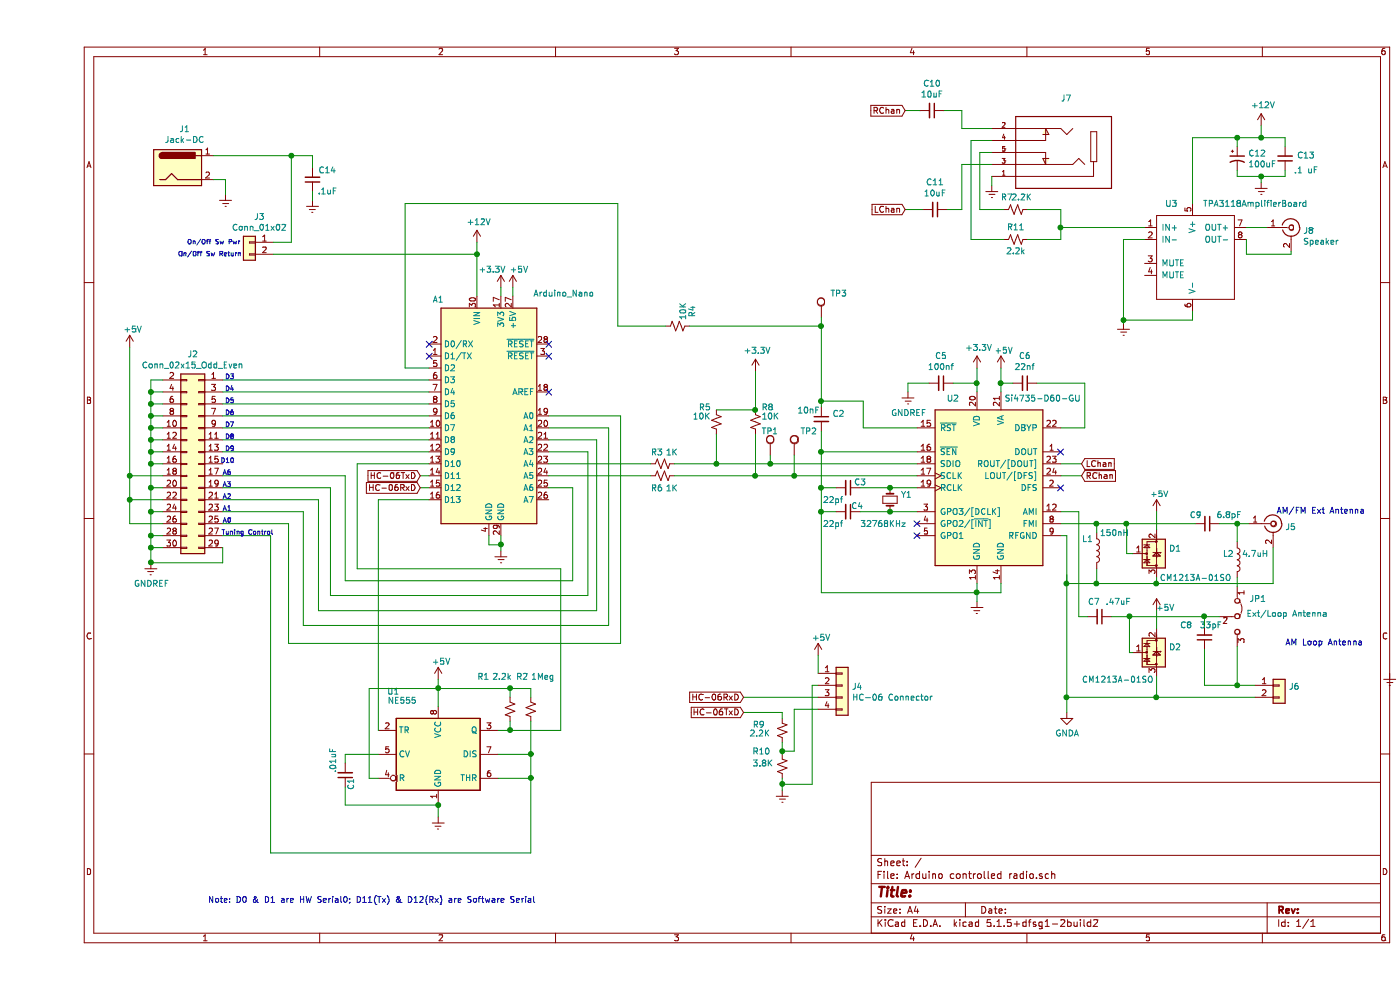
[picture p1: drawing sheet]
EESchema Schematic File Version 4
EELAYER 30 0
EELAYER END
$Descr A4 11693 8268
encoding utf-8
Sheet 1 1
Title ""
Date ""
Rev ""
Comp ""
Comment1 ""
Comment2 ""
Comment3 ""
Comment4 ""
$EndDescr
$Comp
L MCU_Module:Arduino_Nano_v3.x A1
U 1 1
P 3775 3475
F 0 "A1" H 3350 4450 50  0000 C CNN
F 1 "Arduino_Nano" H 4400 4500 50  0000 C CNN
F 2 "Module:Arduino_Nano" H 3775 3475 50  0001 C CIN
F 3 "http://www.mouser.com/pdfdocs/Gravitech_Arduino_Nano3_0.pdf" H 3775 3475 50  0001 C CNN
	1    3775 3475
	1    0    0    -1  
$EndComp
$Comp
L power:GNDREF #PWR08
U 1 1
P 3875 4600
F 0 "#PWR08" H 3875 4350 50  0001 C CNN
F 1 "GNDREF" H 3880 4427 50  0001 C CNN
F 2 "" H 3875 4600 50  0001 C CNN
F 3 "" H 3875 4600 50  0001 C CNN
	1    3875 4600
	1    0    0    -1  
$EndComp
Wire Wire Line
	3875 4475 3875 4550
Wire Wire Line
	3775 4475 3775 4550
Wire Wire Line
	3775 4550 3875 4550
Connection ~ 3875 4550
Wire Wire Line
	3875 4550 3875 4600
Text Notes 1975 4475 2    39   ~ 0
Tuning Control
$Comp
L power:GNDREF #PWR014
U 1 1
P 6225 6600
F 0 "#PWR014" H 6225 6350 50  0001 C CNN
F 1 "GNDREF" H 6230 6427 50  0001 C CNN
F 2 "" H 6225 6600 50  0001 C CNN
F 3 "" H 6225 6600 50  0001 C CNN
	1    6225 6600
	1    0    0    -1  
$EndComp
Wire Wire Line
	4475 4075 4275 4075
$Comp
L power:GNDREF #PWR03
U 1 1
P 1575 1625
F 0 "#PWR03" H 1575 1375 50  0001 C CNN
F 1 "GNDREF" H 1580 1452 50  0001 C CNN
F 2 "" H 1575 1625 50  0001 C CNN
F 3 "" H 1575 1625 50  0001 C CNN
	1    1575 1625
	1    0    0    -1  
$EndComp
Wire Wire Line
	1475 1500 1575 1500
NoConn ~ 4275 2875
NoConn ~ 4275 3275
NoConn ~ 4275 2975
$Comp
L Connector:Jack-DC J1
U 1 1
P 1175 1400
F 0 "J1" H 1232 1725 50  0000 C CNN
F 1 "Jack-DC" H 1232 1634 50  0000 C CNN
F 2 "Arduino controlled radio:CUI_PJ-202B" H 1225 1360 50  0001 C CNN
F 3 "~" H 1225 1360 50  0001 C CNN
	1    1175 1400
	1    0    0    -1  
$EndComp
Wire Wire Line
	4275 3675 4675 3675
Text Notes 1250 2050 0    39   ~ 0
On/Off Sw Pwr\n
Text Notes 1175 2150 0    39   ~ 0
On/Off Sw Return
Text Notes 1650 3575 2    39   ~ 0
D7
Text Notes 1650 3675 2    39   ~ 0
D8
Text Notes 1650 3775 2    39   ~ 0
D9
Text Notes 1650 3875 2    39   ~ 0
D10
Wire Wire Line
	1575 1500 1575 1625
Wire Wire Line
	4275 3575 4775 3575
Wire Wire Line
	2125 1300 2125 2025
Wire Wire Line
	1475 1300 2125 1300
Wire Wire Line
	1975 2025 2125 2025
Text Notes 1650 3475 2    39   ~ 0
D6
Text Notes 1650 3175 2    39   ~ 0
D3
Text Notes 1650 3275 2    39   ~ 0
D4
Text Notes 1650 3375 2    39   ~ 0
D5
Text Notes 1625 4375 2    39   ~ 0
A0
Text Notes 1625 4075 2    39   ~ 0
A3
Text Notes 1625 4175 2    39   ~ 0
A2
Text Notes 1625 4275 2    39   ~ 0
A1
Wire Wire Line
	4275 3475 4875 3475
$Comp
L Connector_Generic:Conn_01x02 J3
U 1 1
P 1775 2025
F 0 "J3" H 1693 2242 50  0000 C CNN
F 1 "Conn_01x02" H 1693 2151 50  0000 C CNN
F 2 "Connector_PinHeader_2.54mm:PinHeader_1x02_P2.54mm_Vertical" H 1775 2025 50  0001 C CNN
F 3 "~" H 1775 2025 50  0001 C CNN
	1    1775 2025
	-1   0    0    -1  
$EndComp
Text Notes 1425 7550 0    50   ~ 0
Note: D0 & D1 are HW Serial0; D11(Tx) & D12(Rx) are Software Serial
$Comp
L Connector_Generic:Conn_01x04 J4
U 1 1
P 6725 5725
F 0 "J4" H 6805 5717 50  0000 L CNN
F 1 "HC-06 Connector" H 6805 5626 50  0000 L CNN
F 2 "Connector_PinSocket_2.54mm:PinSocket_1x04_P2.54mm_Vertical" H 6725 5725 50  0001 C CNN
F 3 "~" H 6725 5725 50  0001 C CNN
	1    6725 5725
	1    0    0    -1  
$EndComp
Wire Wire Line
	8550 4475 8600 4475
Wire Wire Line
	8600 4875 8850 4875
$Comp
L RF_AM_FM:Si4735-D60-GU U2
U 1 1
P 7950 4075
F 0 "U2" H 7650 4825 50  0000 C CNN
F 1 "Si4735-D60-GU" H 8400 4825 50  0000 C CNN
F 2 "Package_SO:SSOP-24_3.9x8.7mm_P0.635mm" H 8200 3375 50  0001 L CNN
F 3 "http://www.silabs.com/Support%20Documents/TechnicalDocs/Si4730-31-34-35-D60.pdf" H 8000 3075 50  0001 C CNN
	1    7950 4075
	1    0    0    -1  
$EndComp
Wire Wire Line
	7350 3575 6900 3575
Wire Wire Line
	7350 3775 6550 3775
Wire Wire Line
	7350 4075 7125 4075
Wire Wire Line
	7350 4275 7125 4275
Wire Wire Line
	6900 3350 6900 3575
Wire Wire Line
	6550 3600 6550 3775
$Comp
L power:GNDA #PWR020
U 1 1
P 8600 5950
F 0 "#PWR020" H 8600 5700 50  0001 C CNN
F 1 "GNDA" H 8605 5777 50  0000 C CNN
F 2 "" H 8600 5950 50  0001 C CNN
F 3 "" H 8600 5950 50  0001 C CNN
	1    8600 5950
	1    0    0    -1  
$EndComp
Wire Wire Line
	10325 4575 10325 4875
Connection ~ 9750 5150
Wire Wire Line
	8700 5150 8775 5150
Wire Wire Line
	8700 4275 8700 5150
Wire Wire Line
	8550 4275 8700 4275
$Comp
L Device:C_Small C7
U 1 1
P 8875 5150
F 0 "C7" V 8750 5050 50  0000 L CNN
F 1 ".47uF" V 8750 5200 50  0000 L CNN
F 2 "Capacitor_SMD:C_0805_2012Metric_Pad1.18x1.45mm_HandSolder" H 8875 5150 50  0001 C CNN
F 3 "~" H 8875 5150 50  0001 C CNN
	1    8875 5150
	0    1    1    0   
$EndComp
Wire Wire Line
	8850 4750 8850 4875
Connection ~ 10025 5725
Wire Wire Line
	9750 5725 10025 5725
Wire Wire Line
	10025 5725 10175 5725
Wire Wire Line
	9750 5150 9750 5225
Wire Wire Line
	9875 5150 9750 5150
Wire Wire Line
	10025 4825 10025 4900
Wire Wire Line
	10025 4375 10125 4375
Connection ~ 10025 4375
Wire Wire Line
	10025 4525 10025 4375
Wire Wire Line
	8850 4450 8850 4375
Wire Wire Line
	8550 4375 8850 4375
$Comp
L Connector:Conn_Coaxial J5
U 1 1
P 10325 4375
F 0 "J5" H 10425 4350 50  0000 L CNN
F 1 "Conn_Coaxial" H 10425 4259 50  0001 L CNN
F 2 "Arduino controlled radio:CUI_RCJ-045" H 10325 4375 50  0001 C CNN
F 3 " ~" H 10325 4375 50  0001 C CNN
	1    10325 4375
	1    0    0    -1  
$EndComp
$Comp
L Device:C_Small C9
U 1 1
P 9775 4375
F 0 "C9" V 9700 4225 50  0000 L CNN
F 1 "6.8pF" V 9700 4450 50  0000 L CNN
F 2 "Capacitor_SMD:C_0805_2012Metric_Pad1.18x1.45mm_HandSolder" H 9775 4375 50  0001 C CNN
F 3 "~" H 9775 4375 50  0001 C CNN
	1    9775 4375
	0    1    1    0   
$EndComp
$Comp
L Device:L L2
U 1 1
P 10025 4675
F 0 "L2" H 9950 4725 50  0000 C CNN
F 1 "4.7uH" H 10175 4725 50  0000 C CNN
F 2 "Inductor_SMD:L_0805_2012Metric_Pad1.15x1.40mm_HandSolder" H 10025 4675 50  0001 C CNN
F 3 "~" H 10025 4675 50  0001 C CNN
	1    10025 4675
	1    0    0    -1  
$EndComp
$Comp
L Jumper:Jumper_3_Bridged12 JP1
U 1 1
P 10025 5150
F 0 "JP1" V 9875 5250 50  0000 L CNN
F 1 "Ext/Loop Antenna" V 10000 5225 50  0000 L CNN
F 2 "Connector_PinHeader_2.54mm:PinHeader_1x03_P2.54mm_Vertical" H 10025 5150 50  0001 C CNN
F 3 "~" H 10025 5150 50  0001 C CNN
	1    10025 5150
	0    1    1    0   
$EndComp
$Comp
L Connector_Generic:Conn_01x02 J6
U 1 1
P 10375 5725
F 0 "J6" H 10455 5717 50  0000 L CNN
F 1 "Conn_01x02" H 10500 5625 50  0001 L CNN
F 2 "Connector_PinHeader_2.54mm:PinHeader_1x02_P2.54mm_Vertical" H 10375 5725 50  0001 C CNN
F 3 "~" H 10375 5725 50  0001 C CNN
	1    10375 5725
	1    0    0    -1  
$EndComp
Text Notes 10350 4300 0    50   ~ 0
AM/FM Ext Antenna
Text Notes 10425 5400 0    50   ~ 0
AM Loop Antenna
$Comp
L Connector:TestPoint TP1
U 1 1
P 6125 3800
F 0 "TP1" H 6050 4000 50  0000 L CNN
F 1 "TestPoint" H 6183 3827 50  0001 L CNN
F 2 "TestPoint:TestPoint_Keystone_5000-5004_Miniature" H 6325 3800 50  0001 C CNN
F 3 "~" H 6325 3800 50  0001 C CNN
	1    6125 3800
	1    0    0    -1  
$EndComp
$Comp
L Connector:TestPoint TP2
U 1 1
P 6325 3800
F 0 "TP2" H 6375 4000 50  0000 L CNN
F 1 "TestPoint" H 6383 3827 50  0001 L CNN
F 2 "TestPoint:TestPoint_Keystone_5000-5004_Miniature" H 6525 3800 50  0001 C CNN
F 3 "~" H 6525 3800 50  0001 C CNN
	1    6325 3800
	1    0    0    -1  
$EndComp
$Comp
L Connector:TestPoint TP3
U 1 1
P 6550 2650
F 0 "TP3" H 6625 2850 50  0000 L CNN
F 1 "TestPoint" H 6608 2677 50  0001 L CNN
F 2 "TestPoint:TestPoint_Keystone_5000-5004_Miniature" H 6750 2650 50  0001 C CNN
F 3 "~" H 6750 2650 50  0001 C CNN
	1    6550 2650
	1    0    0    -1  
$EndComp
Wire Wire Line
	6550 3775 6550 4075
Connection ~ 6550 3775
Wire Wire Line
	6900 3350 6550 3350
$Comp
L Device:C_Small C2
U 1 1
P 6550 3500
F 0 "C2" H 6642 3546 50  0000 L CNN
F 1 "10nF" H 6350 3575 50  0000 L CNN
F 2 "Capacitor_SMD:C_0805_2012Metric_Pad1.18x1.45mm_HandSolder" H 6550 3500 50  0001 C CNN
F 3 "~" H 6550 3500 50  0001 C CNN
	1    6550 3500
	1    0    0    -1  
$EndComp
$Comp
L Device:Crystal_Small Y1
U 1 1
P 7125 4175
F 0 "Y1" V 7079 4263 50  0000 L CNN
F 1 "32768KHz" V 7325 3925 50  0000 L CNN
F 2 "Crystal:Crystal_AT310_D3.0mm_L10.0mm_Vertical" H 7125 4175 50  0001 C CNN
F 3 "~" H 7125 4175 50  0001 C CNN
	1    7125 4175
	0    1    1    0   
$EndComp
Wire Wire Line
	8050 4875 8050 4950
Wire Wire Line
	7850 4950 8050 4950
Wire Wire Line
	8550 3875 8725 3875
Text GLabel 8725 3875 2    50   Input ~ 0
LChan
Text GLabel 8725 3975 2    50   Input ~ 0
RChan
Wire Wire Line
	8050 3075 8050 3200
NoConn ~ 7350 4375
NoConn ~ 8550 3775
NoConn ~ 7350 4475
$Comp
L Device:C_Small C8
U 1 1
P 9750 5325
F 0 "C8" H 9850 5225 50  0000 L CNN
F 1 "33pF" H 9600 5225 50  0000 L CNN
F 2 "Capacitor_SMD:C_0805_2012Metric_Pad1.18x1.45mm_HandSolder" H 9750 5325 50  0001 C CNN
F 3 "~" H 9750 5325 50  0001 C CNN
	1    9750 5325
	-1   0    0    1   
$EndComp
$Comp
L Device:L L1
U 1 1
P 8850 4600
F 0 "L1" H 8775 4700 50  0000 C CNN
F 1 "150nH" H 9000 4750 50  0000 C CNN
F 2 "Inductor_SMD:L_0805_2012Metric_Pad1.15x1.40mm_HandSolder" H 8850 4600 50  0001 C CNN
F 3 "~" H 8850 4600 50  0001 C CNN
	1    8850 4600
	1    0    0    -1  
$EndComp
Wire Wire Line
	8550 3975 8725 3975
Connection ~ 6550 4075
Wire Wire Line
	6550 3400 6550 3350
Wire Wire Line
	6550 4275 6550 4950
Connection ~ 6550 4275
Wire Wire Line
	6675 4275 6550 4275
Wire Wire Line
	6550 4075 6550 4275
Wire Wire Line
	6550 4950 7850 4950
Wire Wire Line
	6675 4075 6550 4075
Connection ~ 7125 4275
Wire Wire Line
	6875 4275 7125 4275
Connection ~ 7125 4075
Wire Wire Line
	7125 4075 6875 4075
$Comp
L Device:C_Small C3
U 1 1
P 6775 4075
F 0 "C3" V 6725 4175 50  0000 C CNN
F 1 "22pf" V 6875 3950 50  0000 C CNN
F 2 "Capacitor_SMD:C_0805_2012Metric_Pad1.18x1.45mm_HandSolder" H 6775 4075 50  0001 C CNN
F 3 "~" H 6775 4075 50  0001 C CNN
	1    6775 4075
	0    1    1    0   
$EndComp
$Comp
L Device:C_Small C4
U 1 1
P 6775 4275
F 0 "C4" V 6725 4350 50  0000 C CNN
F 1 "22pf" V 6875 4150 50  0000 C CNN
F 2 "Capacitor_SMD:C_0805_2012Metric_Pad1.18x1.45mm_HandSolder" H 6775 4275 50  0001 C CNN
F 3 "~" H 6775 4275 50  0001 C CNN
	1    6775 4275
	0    1    1    0   
$EndComp
Wire Wire Line
	7850 4950 7850 5025
Connection ~ 7850 4950
Wire Wire Line
	7850 4875 7850 4950
$Comp
L power:GNDREF #PWR023
U 1 1
P 11300 5625
F 0 "#PWR023" H 11300 5375 50  0001 C CNN
F 1 "GNDREF" H 11305 5452 50  0001 C CNN
F 2 "" H 11300 5625 50  0001 C CNN
F 3 "" H 11300 5625 50  0001 C CNN
	1    11300 5625
	1    0    0    -1  
$EndComp
Wire Wire Line
	7275 3200 7275 3275
Wire Wire Line
	7450 3200 7275 3200
Wire Wire Line
	7850 3200 7850 3275
Wire Wire Line
	7850 3200 7650 3200
$Comp
L power:GNDREF #PWR016
U 1 1
P 7275 3275
F 0 "#PWR016" H 7275 3025 50  0001 C CNN
F 1 "GNDREF" H 7280 3102 50  0000 C CNN
F 2 "" H 7275 3275 50  0001 C CNN
F 3 "" H 7275 3275 50  0001 C CNN
	1    7275 3275
	1    0    0    -1  
$EndComp
$Comp
L Device:C_Small C5
U 1 1
P 7550 3200
F 0 "C5" V 7321 3200 50  0000 C CNN
F 1 "100nf" V 7412 3200 50  0000 C CNN
F 2 "Capacitor_SMD:C_0805_2012Metric_Pad1.18x1.45mm_HandSolder" H 7550 3200 50  0001 C CNN
F 3 "~" H 7550 3200 50  0001 C CNN
	1    7550 3200
	0    1    1    0   
$EndComp
Wire Wire Line
	8050 3200 8050 3275
Connection ~ 8050 3200
Wire Wire Line
	8150 3200 8050 3200
Wire Wire Line
	8750 3200 8350 3200
Wire Wire Line
	8750 3575 8750 3200
Wire Wire Line
	8550 3575 8750 3575
$Comp
L Device:C_Small C6
U 1 1
P 8250 3200
F 0 "C6" V 8021 3200 50  0000 C CNN
F 1 "22nf" V 8112 3200 50  0000 C CNN
F 2 "Capacitor_SMD:C_0805_2012Metric_Pad1.18x1.45mm_HandSolder" H 8250 3200 50  0001 C CNN
F 3 "~" H 8250 3200 50  0001 C CNN
	1    8250 3200
	0    1    1    0   
$EndComp
Wire Wire Line
	2575 6375 2575 6300
Wire Wire Line
	2575 6725 2575 6575
Wire Wire Line
	2775 6500 2850 6500
Wire Wire Line
	2775 5750 2775 6500
Wire Wire Line
	3350 5750 2775 5750
Wire Wire Line
	3350 6725 3350 6825
Connection ~ 3350 6725
Wire Wire Line
	2575 6725 3350 6725
Wire Wire Line
	3350 6700 3350 6725
Wire Wire Line
	2850 6300 2575 6300
Connection ~ 4125 6300
Wire Wire Line
	4125 6500 4125 6300
Wire Wire Line
	3850 6500 4125 6500
Wire Wire Line
	4125 6300 3850 6300
Wire Wire Line
	4125 6025 4125 6300
Wire Wire Line
	3950 6100 3850 6100
Wire Wire Line
	3950 6025 3950 6100
Connection ~ 3950 5750
Wire Wire Line
	4125 5750 4125 5825
Wire Wire Line
	3950 5750 4125 5750
Wire Wire Line
	3350 5750 3350 5900
Connection ~ 3350 5750
Wire Wire Line
	3950 5750 3350 5750
Wire Wire Line
	3950 5825 3950 5750
Wire Wire Line
	3350 5675 3350 5750
$Comp
L Device:C_Small C1
U 1 1
P 2575 6475
F 0 "C1" V 2525 6550 50  0000 C CNN
F 1 ".01uF" V 2675 6350 50  0000 C CNN
F 2 "Capacitor_SMD:C_0805_2012Metric_Pad1.18x1.45mm_HandSolder" H 2575 6475 50  0001 C CNN
F 3 "~" H 2575 6475 50  0001 C CNN
	1    2575 6475
	-1   0    0    1   
$EndComp
$Comp
L power:GNDREF #PWR05
U 1 1
P 3350 6825
F 0 "#PWR05" H 3350 6575 50  0001 C CNN
F 1 "GNDREF" H 3355 6652 50  0001 C CNN
F 2 "" H 3350 6825 50  0001 C CNN
F 3 "" H 3350 6825 50  0001 C CNN
	1    3350 6825
	1    0    0    -1  
$EndComp
$Comp
L power:+5V #PWR04
U 1 1
P 3350 5675
F 0 "#PWR04" H 3350 5525 50  0001 C CNN
F 1 "+5V" H 3375 5825 50  0000 C CNN
F 2 "" H 3350 5675 50  0001 C CNN
F 3 "" H 3350 5675 50  0001 C CNN
	1    3350 5675
	1    0    0    -1  
$EndComp
$Comp
L Device:R_Small_US R2
U 1 1
P 4125 5925
F 0 "R2" H 4000 6200 50  0000 L CNN
F 1 "1Meg" H 4125 6200 50  0000 L CNN
F 2 "Resistor_SMD:R_0805_2012Metric_Pad1.15x1.40mm_HandSolder" H 4125 5925 50  0001 C CNN
F 3 "~" H 4125 5925 50  0001 C CNN
	1    4125 5925
	1    0    0    -1  
$EndComp
$Comp
L Device:R_Small_US R1
U 1 1
P 3950 5925
F 0 "R1" H 3675 6200 50  0000 L CNN
F 1 "2.2k" H 3800 6200 50  0000 L CNN
F 2 "Resistor_SMD:R_0805_2012Metric_Pad1.20x1.40mm_HandSolder" H 3950 5925 50  0001 C CNN
F 3 "~" H 3950 5925 50  0001 C CNN
	1    3950 5925
	1    0    0    -1  
$EndComp
$Comp
L Timer:NE555 U1
U 1 1
P 3350 6300
F 0 "U1" H 2975 6825 50  0000 C CNN
F 1 "NE555" H 3050 6750 50  0000 C CNN
F 2 "Arduino controlled radio:SOIC-8N" H 3350 6300 50  0001 C CNN
F 3 "http://www.ti.com/lit/ds/symlink/ne555.pdf" H 3350 6300 50  0001 C CNN
	1    3350 6300
	1    0    0    -1  
$EndComp
Connection ~ 3950 6100
Wire Wire Line
	1550 3275 3275 3275
Wire Wire Line
	1550 3375 3275 3375
Wire Wire Line
	1550 3175 3275 3175
Wire Wire Line
	1550 3475 3275 3475
Wire Wire Line
	3075 3075 3275 3075
Wire Wire Line
	3275 3575 1550 3575
Wire Wire Line
	3275 3675 1550 3675
Wire Wire Line
	3275 3775 1550 3775
Wire Wire Line
	3275 3875 2675 3875
Text GLabel 3200 3975 0    50   Input ~ 0
HC-06TxD
Text GLabel 5900 5950 0    50   Input ~ 0
HC-06TxD
Text GLabel 5900 5825 0    50   Input ~ 0
HC-06RxD
Wire Wire Line
	4375 4750 4375 6100
Wire Wire Line
	2850 4175 2850 6100
Text GLabel 3200 4075 0    50   Input ~ 0
HC-06RxD
Wire Wire Line
	4475 4075 4475 4850
Wire Wire Line
	4475 4850 2575 4850
Wire Wire Line
	2575 4850 2575 3975
Wire Wire Line
	2450 4075 2450 4975
Wire Wire Line
	4600 4975 4600 3775
Wire Wire Line
	4275 3775 4600 3775
Wire Wire Line
	4675 3675 4675 5100
Wire Wire Line
	4675 5100 2350 5100
Wire Wire Line
	2350 5100 2350 4175
Wire Wire Line
	4775 3575 4775 5225
Wire Wire Line
	4775 5225 2225 5225
Wire Wire Line
	2225 5225 2225 4275
Wire Wire Line
	3200 3975 3275 3975
Wire Wire Line
	3200 4075 3275 4075
Wire Wire Line
	2450 4975 4600 4975
Wire Wire Line
	2100 4375 2100 5375
Wire Wire Line
	2100 5375 4875 5375
Wire Wire Line
	4875 3475 4875 5375
Wire Wire Line
	2850 4175 3275 4175
Wire Wire Line
	3950 6100 4375 6100
Wire Wire Line
	4125 6500 4125 7125
Wire Wire Line
	4125 7125 1950 7125
Wire Wire Line
	1950 7125 1950 4475
Connection ~ 4125 6500
Wire Wire Line
	1550 4475 1950 4475
Text Notes 1625 3975 2    39   ~ 0
A6
Wire Wire Line
	1550 3975 2575 3975
Wire Wire Line
	1550 4075 2450 4075
Wire Wire Line
	1550 4175 2350 4175
Wire Wire Line
	1550 4275 2225 4275
Wire Wire Line
	1550 4375 2100 4375
$Comp
L power:+5V #PWR015
U 1 1
P 6525 5475
F 0 "#PWR015" H 6525 5325 50  0001 C CNN
F 1 "+5V" H 6550 5625 50  0000 C CNN
F 2 "" H 6525 5475 50  0001 C CNN
F 3 "" H 6525 5475 50  0001 C CNN
	1    6525 5475
	1    0    0    -1  
$EndComp
$Comp
L power:GNDREF #PWR02
U 1 1
P 950 4700
F 0 "#PWR02" H 950 4450 50  0001 C CNN
F 1 "GNDREF" H 955 4527 50  0000 C CNN
F 2 "" H 950 4700 50  0001 C CNN
F 3 "" H 950 4700 50  0001 C CNN
	1    950  4700
	1    0    0    -1  
$EndComp
$Comp
L power:+5V #PWR01
U 1 1
P 775 2900
F 0 "#PWR01" H 775 2750 50  0001 C CNN
F 1 "+5V" H 800 3050 50  0000 C CNN
F 2 "" H 775 2900 50  0001 C CNN
F 3 "" H 775 2900 50  0001 C CNN
	1    775  2900
	1    0    0    -1  
$EndComp
Wire Wire Line
	1050 3175 950  3175
Wire Wire Line
	950  3175 950  3275
Wire Wire Line
	1050 3275 950  3275
Connection ~ 950  3275
Wire Wire Line
	950  3275 950  3375
Wire Wire Line
	1050 3375 950  3375
Connection ~ 950  3375
Wire Wire Line
	950  3375 950  3475
Wire Wire Line
	1050 3475 950  3475
Connection ~ 950  3475
Wire Wire Line
	950  3475 950  3575
Wire Wire Line
	1050 3575 950  3575
Connection ~ 950  3575
Wire Wire Line
	950  3575 950  3675
Wire Wire Line
	1050 3675 950  3675
Connection ~ 950  3675
Wire Wire Line
	950  3675 950  3775
Wire Wire Line
	1050 3775 950  3775
Connection ~ 950  3775
Wire Wire Line
	950  3775 950  3875
Wire Wire Line
	1050 3875 950  3875
Connection ~ 950  3875
Wire Wire Line
	1550 4575 1550 4700
Wire Wire Line
	1550 4700 950  4700
Connection ~ 950  4700
$Comp
L Connector_Generic:Conn_02x15_Odd_Even J2
U 1 1
P 1350 3875
F 0 "J2" H 1400 4792 50  0000 C CNN
F 1 "Conn_02x15_Odd_Even" H 1400 4701 50  0000 C CNN
F 2 "Connector_PinHeader_2.54mm:PinHeader_2x15_P2.54mm_Vertical" H 1400 4700 50  0001 C CNN
F 3 "~" H 1350 3875 50  0001 C CNN
	1    1350 3875
	-1   0    0    -1  
$EndComp
Wire Wire Line
	950  3875 950  4075
Wire Wire Line
	775  2900 775  3975
Wire Wire Line
	775  3975 1050 3975
Wire Wire Line
	775  3975 775  4175
Wire Wire Line
	775  4175 1050 4175
Connection ~ 775  3975
Wire Wire Line
	775  4175 775  4375
Wire Wire Line
	775  4375 1050 4375
Connection ~ 775  4175
Wire Wire Line
	1050 4075 950  4075
Connection ~ 950  4075
Wire Wire Line
	950  4075 950  4275
Wire Wire Line
	1050 4275 950  4275
Connection ~ 950  4275
Wire Wire Line
	950  4275 950  4475
Wire Wire Line
	1050 4475 950  4475
Connection ~ 950  4475
Wire Wire Line
	950  4475 950  4575
Wire Wire Line
	1050 4575 950  4575
Connection ~ 950  4575
Wire Wire Line
	950  4575 950  4700
$Comp
L Device:R_Small_US R5
U 1 1
P 5675 3525
F 0 "R5" H 5525 3650 50  0000 L CNN
F 1 "10K" H 5475 3575 50  0000 L CNN
F 2 "Resistor_SMD:R_0805_2012Metric_Pad1.15x1.40mm_HandSolder" H 5675 3525 50  0001 C CNN
F 3 "~" H 5675 3525 50  0001 C CNN
	1    5675 3525
	1    0    0    -1  
$EndComp
$Comp
L Device:R_Small_US R8
U 1 1
P 6000 3525
F 0 "R8" H 6050 3650 50  0000 L CNN
F 1 "10K" H 6050 3575 50  0000 L CNN
F 2 "Resistor_SMD:R_0805_2012Metric_Pad1.15x1.40mm_HandSolder" H 6000 3525 50  0001 C CNN
F 3 "~" H 6000 3525 50  0001 C CNN
	1    6000 3525
	1    0    0    -1  
$EndComp
$Comp
L Device:R_Small_US R4
U 1 1
P 5350 2725
F 0 "R4" H 5175 2850 50  0000 L CNN
F 1 "10K" H 5150 2775 50  0000 L CNN
F 2 "Resistor_SMD:R_0805_2012Metric_Pad1.15x1.40mm_HandSolder" H 5350 2725 50  0001 C CNN
F 3 "~" H 5350 2725 50  0001 C CNN
	1    5350 2725
	0    1    1    0   
$EndComp
$Comp
L Device:R_Small_US R9
U 1 1
P 6225 6100
F 0 "R9" H 5975 6150 50  0000 L CNN
F 1 "2.2K" H 5950 6075 50  0000 L CNN
F 2 "Resistor_SMD:R_0805_2012Metric_Pad1.15x1.40mm_HandSolder" H 6225 6100 50  0001 C CNN
F 3 "~" H 6225 6100 50  0001 C CNN
	1    6225 6100
	1    0    0    -1  
$EndComp
$Comp
L Device:R_Small_US R10
U 1 1
P 6225 6400
F 0 "R10" H 5975 6525 50  0000 L CNN
F 1 "3.8K" H 5975 6425 50  0000 L CNN
F 2 "Resistor_SMD:R_0805_2012Metric_Pad1.15x1.40mm_HandSolder" H 6225 6400 50  0001 C CNN
F 3 "~" H 6225 6400 50  0001 C CNN
	1    6225 6400
	1    0    0    -1  
$EndComp
Wire Wire Line
	4275 3975 5125 3975
Wire Wire Line
	6000 3975 6325 3975
Wire Wire Line
	5325 3975 6000 3975
Wire Wire Line
	6125 3875 7350 3875
Wire Wire Line
	5675 3425 6000 3425
Wire Wire Line
	7850 3075 7850 3200
Connection ~ 7850 3200
Wire Wire Line
	3875 2475 3875 2400
$Comp
L power:+5V #PWR09
U 1 1
P 3975 2400
F 0 "#PWR09" H 3975 2250 50  0001 C CNN
F 1 "+5V" H 4025 2550 50  0000 C CNN
F 2 "" H 3975 2400 50  0001 C CNN
F 3 "" H 3975 2400 50  0001 C CNN
	1    3975 2400
	1    0    0    -1  
$EndComp
Wire Wire Line
	3675 2125 3675 2475
Wire Wire Line
	1975 2125 3675 2125
Wire Wire Line
	3675 2125 3675 2025
Connection ~ 3675 2125
Wire Wire Line
	3075 3075 3075 1700
Wire Wire Line
	3075 1700 4850 1700
Wire Wire Line
	4850 1700 4850 2725
Connection ~ 6550 3350
Wire Wire Line
	5900 5825 6525 5825
Wire Wire Line
	6125 3800 6125 3875
Connection ~ 6125 3875
Wire Wire Line
	6325 3800 6325 3975
Connection ~ 6325 3975
Wire Wire Line
	6325 3975 7350 3975
$Comp
L power:+3.3V #PWR07
U 1 1
P 3875 2400
F 0 "#PWR07" H 3875 2250 50  0001 C CNN
F 1 "+3.3V" H 3800 2550 50  0000 C CNN
F 2 "" H 3875 2400 50  0001 C CNN
F 3 "" H 3875 2400 50  0001 C CNN
	1    3875 2400
	1    0    0    -1  
$EndComp
$Comp
L power:GNDREF #PWR018
U 1 1
P 7850 5025
F 0 "#PWR018" H 7850 4775 50  0001 C CNN
F 1 "GNDREF" H 7855 4852 50  0001 C CNN
F 2 "" H 7850 5025 50  0001 C CNN
F 3 "" H 7850 5025 50  0001 C CNN
	1    7850 5025
	1    0    0    -1  
$EndComp
$Comp
L power:+3.3V #PWR017
U 1 1
P 7850 3075
F 0 "#PWR017" H 7850 2925 50  0001 C CNN
F 1 "+3.3V" H 7865 3248 50  0000 C CNN
F 2 "" H 7850 3075 50  0001 C CNN
F 3 "" H 7850 3075 50  0001 C CNN
	1    7850 3075
	1    0    0    -1  
$EndComp
$Comp
L power:+3.3V #PWR013
U 1 1
P 6000 3100
F 0 "#PWR013" H 6000 2950 50  0001 C CNN
F 1 "+3.3V" H 6015 3273 50  0000 C CNN
F 2 "" H 6000 3100 50  0001 C CNN
F 3 "" H 6000 3100 50  0001 C CNN
	1    6000 3100
	1    0    0    -1  
$EndComp
Wire Wire Line
	3975 2475 3975 2400
$Comp
L power:+5V #PWR019
U 1 1
P 8050 3075
F 0 "#PWR019" H 8050 2925 50  0001 C CNN
F 1 "+5V" H 8075 3225 50  0000 C CNN
F 2 "" H 8050 3075 50  0001 C CNN
F 3 "" H 8050 3075 50  0001 C CNN
	1    8050 3075
	1    0    0    -1  
$EndComp
$Comp
L power:+12V #PWR06
U 1 1
P 3675 2025
F 0 "#PWR06" H 3675 1875 50  0001 C CNN
F 1 "+12V" H 3690 2198 50  0000 C CNN
F 2 "" H 3675 2025 50  0001 C CNN
F 3 "" H 3675 2025 50  0001 C CNN
	1    3675 2025
	1    0    0    -1  
$EndComp
Wire Wire Line
	6525 5475 6525 5625
Wire Wire Line
	5900 5950 6225 5950
Wire Wire Line
	6225 5950 6225 6000
Wire Wire Line
	6225 6200 6225 6275
Wire Wire Line
	6325 6275 6325 5925
Wire Wire Line
	6325 5925 6525 5925
Connection ~ 6225 6275
Wire Wire Line
	6225 6275 6225 6300
Wire Wire Line
	6225 6275 6325 6275
Wire Wire Line
	6225 6500 6225 6550
Wire Wire Line
	6525 5725 6475 5725
Wire Wire Line
	6475 5725 6475 6550
Wire Wire Line
	6475 6550 6225 6550
Connection ~ 6225 6550
Wire Wire Line
	6225 6550 6225 6600
Wire Wire Line
	8600 5825 9350 5825
Wire Wire Line
	8975 5150 9125 5150
Wire Wire Line
	8850 4875 9350 4875
Connection ~ 8850 4375
Connection ~ 8850 4875
Connection ~ 8600 5825
Wire Wire Line
	8600 5825 8600 5950
Connection ~ 9350 5825
Wire Wire Line
	9350 5825 10175 5825
$Comp
L Power_Protection:CM1213A-01SO D1
U 1 1
P 9350 4625
F 0 "D1" V 9304 4729 50  0000 L CNN
F 1 "CM1213A-01SO" V 9550 4650 50  0000 L CNN
F 2 "Package_TO_SOT_SMD:SOT-23_Handsoldering" H 9400 4455 50  0001 L CNN
F 3 "http://www.onsemi.com/pub_link/Collateral/CM1213A-D.PDF" V 9275 4705 50  0001 C CNN
	1    9350 4625
	0    1    1    0   
$EndComp
$Comp
L Power_Protection:CM1213A-01SO D2
U 1 1
P 9350 5450
F 0 "D2" V 9304 5554 50  0000 L CNN
F 1 "CM1213A-01SO" V 9575 4825 50  0000 L CNN
F 2 "Package_TO_SOT_SMD:SOT-23_Handsoldering" H 9400 5280 50  0001 L CNN
F 3 "http://www.onsemi.com/pub_link/Collateral/CM1213A-D.PDF" V 9275 5530 50  0001 C CNN
	1    9350 5450
	0    1    1    0   
$EndComp
Wire Wire Line
	9875 4375 10025 4375
Wire Wire Line
	8850 4375 9100 4375
Wire Wire Line
	9150 5450 9125 5450
Wire Wire Line
	9125 5450 9125 5150
Connection ~ 9125 5150
Wire Wire Line
	9125 5150 9750 5150
Wire Wire Line
	9150 4625 9100 4625
Wire Wire Line
	9100 4625 9100 4375
Connection ~ 9100 4375
Wire Wire Line
	9100 4375 9675 4375
Wire Wire Line
	9350 4825 9350 4875
$Comp
L power:+5V #PWR021
U 1 1
P 9350 4275
F 0 "#PWR021" H 9350 4125 50  0001 C CNN
F 1 "+5V" H 9375 4425 50  0000 C CNN
F 2 "" H 9350 4275 50  0001 C CNN
F 3 "" H 9350 4275 50  0001 C CNN
	1    9350 4275
	1    0    0    -1  
$EndComp
Wire Wire Line
	9350 4425 9350 4275
$Comp
L power:+5V #PWR022
U 1 1
P 9350 5100
F 0 "#PWR022" H 9350 4950 50  0001 C CNN
F 1 "+5V" H 9425 5125 50  0000 C CNN
F 2 "" H 9350 5100 50  0001 C CNN
F 3 "" H 9350 5100 50  0001 C CNN
	1    9350 5100
	1    0    0    -1  
$EndComp
Connection ~ 8600 4875
Connection ~ 9350 4875
Wire Wire Line
	9350 4875 10325 4875
Wire Wire Line
	9350 5250 9350 5100
Wire Wire Line
	9350 5650 9350 5825
Wire Wire Line
	9750 5425 9750 5725
Wire Wire Line
	10025 5400 10025 5725
Wire Wire Line
	8600 4875 8600 5825
Wire Wire Line
	8600 4800 8600 4875
Wire Wire Line
	8600 4475 8600 4875
NoConn ~ 8550 4075
NoConn ~ 3275 2875
NoConn ~ 3275 2975
$Comp
L Device:R_Small_US R7
U 1 1
P 8175 1750
AR Path="/626E9A15" Ref="R7"  Part="1" 
AR Path="/6074E751/626E9A15" Ref="R?"  Part="1" 
F 0 "R7" V 8275 1825 50  0000 C CNN
F 1 "2.2K" V 8275 1700 50  0000 C CNN
F 2 "Resistor_SMD:R_0805_2012Metric_Pad1.15x1.40mm_HandSolder" H 8175 1750 50  0001 C CNN
F 3 "https://www.nteinc.com/resistor_web/pdf/100mW.pdf" H 8175 1750 50  0001 C CNN
	1    8175 1750
	0    -1   -1   0   
$EndComp
$Comp
L Device:R_Small_US R11
U 1 1
P 8175 2000
AR Path="/626E9A1B" Ref="R11"  Part="1" 
AR Path="/6074E751/626E9A1B" Ref="R?"  Part="1" 
F 0 "R11" V 8275 2000 50  0000 C CNN
F 1 "2.2k" V 8075 2000 50  0000 C CNN
F 2 "Resistor_SMD:R_0805_2012Metric_Pad1.15x1.40mm_HandSolder" H 8175 2000 50  0001 C CNN
F 3 "https://www.nteinc.com/resistor_web/pdf/100mW.pdf" H 8175 2000 50  0001 C CNN
	1    8175 2000
	0    -1   -1   0   
$EndComp
$Comp
L Arduino~Controlled~Radio:SJ1-3525NG J?
U 1 1
P 8575 1275
AR Path="/6074E751/626E9A24" Ref="J?"  Part="1" 
AR Path="/626E9A24" Ref="J7"  Part="1" 
F 0 "J7" H 8600 825 50  0000 R CNN
F 1 "SJ1-3525NG" V 11025 2400 50  0001 R CNN
F 2 "Arduino controlled radio:CUI_SJ1-3525NG" H 8575 1275 50  0001 L BNN
F 3 "" H 8575 1275 50  0001 L BNN
F 4 "1.01" H 8575 1275 50  0001 L BNN "PARTREV"
F 5 "CUI" H 8575 1275 50  0001 L BNN "MANUFACTURER"
F 6 "Manufacturer recommendation" H 8575 1275 50  0001 L BNN "STANDARD"
	1    8575 1275
	-1   0    0    1   
$EndComp
Wire Wire Line
	7575 925  7725 925 
Wire Wire Line
	7725 925  7725 1075
Wire Wire Line
	7725 1075 7975 1075
Wire Wire Line
	7725 1750 7725 1375
Wire Wire Line
	7725 1375 7975 1375
Wire Wire Line
	7975 1275 7875 1275
Wire Wire Line
	7800 1175 7975 1175
$Comp
L Connector:Conn_Coaxial J?
U 1 1
P 10475 1900
AR Path="/6074E751/626E9A31" Ref="J?"  Part="1" 
AR Path="/626E9A31" Ref="J8"  Part="1" 
F 0 "J8" H 10575 1875 50  0000 L CNN
F 1 "Speaker" H 10575 1784 50  0000 L CNN
F 2 "Arduino controlled radio:CUI_RCJ-045" H 10475 1900 50  0001 C CNN
F 3 " ~" H 10475 1900 50  0001 C CNN
	1    10475 1900
	1    0    0    -1  
$EndComp
Wire Wire Line
	7800 1175 7800 2000
Wire Wire Line
	7800 2000 8075 2000
Wire Wire Line
	7875 1275 7875 1750
Wire Wire Line
	7875 1750 8075 1750
Wire Wire Line
	8275 1750 8550 1750
Wire Wire Line
	8275 2000 8550 2000
Wire Wire Line
	7600 1750 7725 1750
$Comp
L power:GNDREF #PWR?
U 1 1
P 7975 1550
AR Path="/6074E751/626E9A3E" Ref="#PWR?"  Part="1" 
AR Path="/626E9A3E" Ref="#PWR010"  Part="1" 
F 0 "#PWR010" H 7975 1300 50  0001 C CNN
F 1 "GNDREF" H 7980 1377 50  0001 C CNN
F 2 "" H 7975 1550 50  0001 C CNN
F 3 "" H 7975 1550 50  0001 C CNN
	1    7975 1550
	1    0    0    -1  
$EndComp
Wire Wire Line
	7975 1475 7975 1550
$Comp
L Arduino~Controlled~Radio:TPA3118AmplifierBoard U?
U 1 1
P 9750 1650
AR Path="/6074E751/626E9A45" Ref="U?"  Part="1" 
AR Path="/626E9A45" Ref="U3"  Part="1" 
F 0 "U3" H 9475 1600 50  0000 C CNN
F 1 "TPA3118AmplifierBoard" H 10175 1600 50  0000 C CNN
F 2 "Arduino controlled radio:TPA3118_Board" H 9750 1650 50  0001 C CNN
F 3 "" H 9750 1650 50  0001 C CNN
	1    9750 1650
	1    0    0    -1  
$EndComp
Wire Wire Line
	8550 1750 8550 1900
Wire Wire Line
	9250 1900 8550 1900
Connection ~ 8550 1900
Wire Wire Line
	8550 1900 8550 2000
$Comp
L power:GNDREF #PWR011
U 1 1
P 9075 2700
AR Path="/626E9A4F" Ref="#PWR011"  Part="1" 
AR Path="/6074E751/626E9A4F" Ref="#PWR?"  Part="1" 
F 0 "#PWR011" H 9075 2450 50  0001 C CNN
F 1 "GNDREF" H 9080 2527 50  0001 C CNN
F 2 "" H 9075 2700 50  0001 C CNN
F 3 "" H 9075 2700 50  0001 C CNN
	1    9075 2700
	1    0    0    -1  
$EndComp
Wire Wire Line
	9075 2700 9075 2675
Wire Wire Line
	9075 2000 9250 2000
Wire Wire Line
	9650 2675 9075 2675
Connection ~ 9075 2675
Wire Wire Line
	9075 2675 9075 2000
Wire Wire Line
	10275 1900 10100 1900
Wire Wire Line
	10100 2000 10100 2125
Wire Wire Line
	9650 2600 9650 2675
$Comp
L power:+12V #PWR?
U 1 1
P 10225 1050
AR Path="/6074E751/626E9A5D" Ref="#PWR?"  Part="1" 
AR Path="/626E9A5D" Ref="#PWR012"  Part="1" 
F 0 "#PWR012" H 10225 900 50  0001 C CNN
F 1 "+12V" H 10240 1223 50  0000 C CNN
F 2 "" H 10225 1050 50  0001 C CNN
F 3 "" H 10225 1050 50  0001 C CNN
	1    10225 1050
	1    0    0    -1  
$EndComp
$Comp
L Device:CP1_Small C?
U 1 1
P 10025 1325
AR Path="/6074E751/626E9A63" Ref="C?"  Part="1" 
AR Path="/626E9A63" Ref="C12"  Part="1" 
F 0 "C12" H 10116 1371 50  0000 L CNN
F 1 "100uF" H 10116 1280 50  0000 L CNN
F 2 "Capacitor_SMD:C_Elec_6.3x5.4" H 10025 1325 50  0001 C CNN
F 3 "~" H 10025 1325 50  0001 C CNN
	1    10025 1325
	1    0    0    -1  
$EndComp
$Comp
L power:GNDREF #PWR024
U 1 1
P 10225 1525
AR Path="/626E9A69" Ref="#PWR024"  Part="1" 
AR Path="/6074E751/626E9A69" Ref="#PWR?"  Part="1" 
F 0 "#PWR024" H 10225 1275 50  0001 C CNN
F 1 "GNDREF" H 10230 1352 50  0001 C CNN
F 2 "" H 10225 1525 50  0001 C CNN
F 3 "" H 10225 1525 50  0001 C CNN
	1    10225 1525
	1    0    0    -1  
$EndComp
$Comp
L Device:C_Small C13
U 1 1
P 10425 1325
AR Path="/626E9A6F" Ref="C13"  Part="1" 
AR Path="/6074E751/626E9A6F" Ref="C?"  Part="1" 
F 0 "C13" H 10250 1300 50  0000 C CNN
F 1 ".1 uF" H 10250 1425 50  0000 C CNN
F 2 "Capacitor_SMD:C_0805_2012Metric_Pad1.15x1.40mm_HandSolder" H 10425 1325 50  0001 C CNN
F 3 "https://content.kemet.com/datasheets/KEM_C1002_X7R_SMD.pdf" H 10425 1325 50  0001 C CNN
	1    10425 1325
	-1   0    0    1   
$EndComp
Wire Wire Line
	10025 1425 10025 1475
Wire Wire Line
	10025 1475 10225 1475
Wire Wire Line
	10225 1475 10225 1525
Wire Wire Line
	10425 1425 10425 1475
Wire Wire Line
	10425 1475 10225 1475
Connection ~ 10225 1475
Wire Wire Line
	9650 1700 9650 1150
Wire Wire Line
	9650 1150 10025 1150
Wire Wire Line
	10025 1150 10025 1225
Wire Wire Line
	10025 1150 10225 1150
Wire Wire Line
	10425 1150 10425 1225
Connection ~ 10025 1150
Wire Wire Line
	10225 1050 10225 1150
Connection ~ 10225 1150
Wire Wire Line
	10225 1150 10425 1150
Wire Wire Line
	10475 2100 10475 2125
Wire Wire Line
	10100 2125 10475 2125
$Comp
L Device:C_Small C11
U 1 1
P 7500 1750
AR Path="/626E9A86" Ref="C11"  Part="1" 
AR Path="/6074E751/626E9A86" Ref="C?"  Part="1" 
F 0 "C11" V 7271 1750 50  0000 C CNN
F 1 "10uF" V 7362 1750 50  0000 C CNN
F 2 "Capacitor_SMD:C_0805_2012Metric_Pad1.15x1.40mm_HandSolder" H 7500 1750 50  0001 C CNN
F 3 "https://content.kemet.com/datasheets/KEM_C1002_X7R_SMD.pdf" H 7500 1750 50  0001 C CNN
	1    7500 1750
	0    1    1    0   
$EndComp
$Comp
L Device:C_Small C10
U 1 1
P 7475 925
AR Path="/626E9A8C" Ref="C10"  Part="1" 
AR Path="/6074E751/626E9A8C" Ref="C?"  Part="1" 
F 0 "C10" V 7246 925 50  0000 C CNN
F 1 "10uF" V 7337 925 50  0000 C CNN
F 2 "Capacitor_SMD:C_0805_2012Metric_Pad1.15x1.40mm_HandSolder" H 7475 925 50  0001 C CNN
F 3 "https://content.kemet.com/datasheets/KEM_C1002_X7R_SMD.pdf" H 7475 925 50  0001 C CNN
	1    7475 925 
	0    1    1    0   
$EndComp
Text GLabel 7250 925  0    50   Input ~ 0
RChan
Text GLabel 7250 1750 0    50   Input ~ 0
LChan
Wire Wire Line
	7375 925  7250 925 
Wire Wire Line
	7400 1750 7250 1750
Wire Wire Line
	6550 2650 6550 2725
Wire Wire Line
	4850 2725 5250 2725
Wire Wire Line
	5450 2725 6550 2725
Connection ~ 6550 2725
Wire Wire Line
	6550 2725 6550 3350
Wire Wire Line
	5675 3625 5675 3875
$Comp
L Device:R_Small_US R3
U 1 1
P 5225 3875
F 0 "R3" V 5125 3775 50  0000 L CNN
F 1 "1K" V 5125 3900 50  0000 L CNN
F 2 "Resistor_SMD:R_0805_2012Metric_Pad1.15x1.40mm_HandSolder" H 5225 3875 50  0001 C CNN
F 3 "~" H 5225 3875 50  0001 C CNN
	1    5225 3875
	0    1    1    0   
$EndComp
$Comp
L Device:R_Small_US R6
U 1 1
P 5225 3975
F 0 "R6" V 5325 3875 50  0000 L CNN
F 1 "1K" V 5325 4000 50  0000 L CNN
F 2 "Resistor_SMD:R_0805_2012Metric_Pad1.15x1.40mm_HandSolder" H 5225 3975 50  0001 C CNN
F 3 "~" H 5225 3975 50  0001 C CNN
	1    5225 3975
	0    1    1    0   
$EndComp
Wire Wire Line
	5325 3875 5675 3875
Connection ~ 6000 3425
Wire Wire Line
	6000 3100 6000 3425
Wire Wire Line
	6000 3625 6000 3975
Wire Wire Line
	4275 3875 5125 3875
Connection ~ 6000 3975
Connection ~ 5675 3875
Wire Wire Line
	5675 3875 6125 3875
$Comp
L Device:C_Small C14
U 1 1
P 2300 1500
AR Path="/62924346" Ref="C14"  Part="1" 
AR Path="/6074E751/62924346" Ref="C?"  Part="1" 
F 0 "C14" H 2175 1425 50  0000 C CNN
F 1 ".1uF" H 2175 1600 50  0000 C CNN
F 2 "Capacitor_SMD:C_0805_2012Metric_Pad1.15x1.40mm_HandSolder" H 2300 1500 50  0001 C CNN
F 3 "https://content.kemet.com/datasheets/KEM_C1002_X7R_SMD.pdf" H 2300 1500 50  0001 C CNN
	1    2300 1500
	-1   0    0    1   
$EndComp
$Comp
L power:GNDREF #PWR025
U 1 1
P 2300 1675
AR Path="/62925130" Ref="#PWR025"  Part="1" 
AR Path="/6074E751/62925130" Ref="#PWR?"  Part="1" 
F 0 "#PWR025" H 2300 1425 50  0001 C CNN
F 1 "GNDREF" H 2305 1502 50  0001 C CNN
F 2 "" H 2300 1675 50  0001 C CNN
F 3 "" H 2300 1675 50  0001 C CNN
	1    2300 1675
	1    0    0    -1  
$EndComp
Wire Wire Line
	2125 1300 2300 1300
Wire Wire Line
	2300 1300 2300 1400
Connection ~ 2125 1300
Wire Wire Line
	2300 1600 2300 1675
Wire Wire Line
	4375 4750 2675 4750
Wire Wire Line
	2675 4750 2675 3875
$EndSCHEMATC
